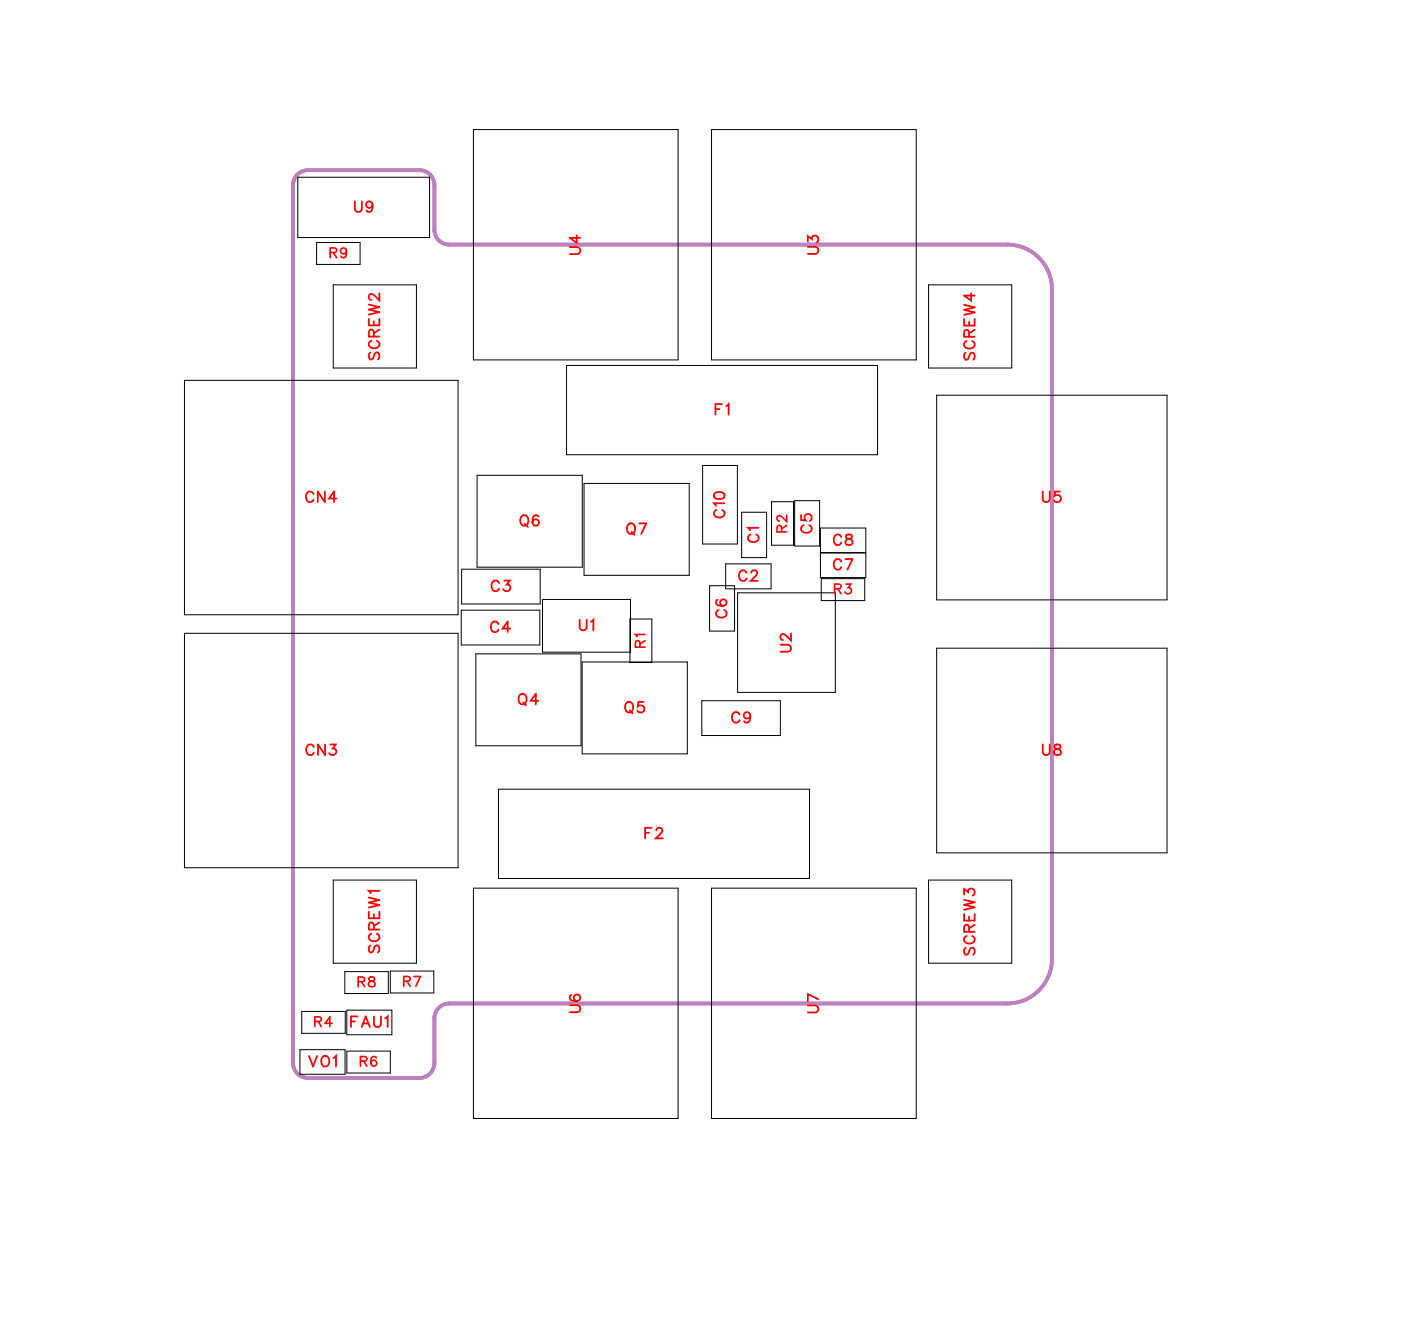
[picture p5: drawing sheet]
<svg xmlns="http://www.w3.org/2000/svg" width="94mm" height="89mm" viewBox="0 0 94 89" stroke-linecap="round" stroke-linejoin="round" font-family="sans-serif">
<path d="M20 11.7l.3-.2 .4-.1h7.5a1 1 0 0 1 1 1v3a1 1 0 0 0 1 1h37.5a3 3 0 0 1 3 3v45a3 3 0 0 1-3 3h-37.5a1 1 0 0 0-1 1v3a1 1 0 0 1-1 1h-7.5a1 1 0 0 1-1-1v-59l.1-.4z" fill="none" stroke="#bf80bf" stroke-width=".25"/>
<g fill="none" stroke="#000" stroke-width=".07">
<path d="M20 11.9h8.9v4.1h-8.9zM21.3 16.3h2.9v1.5h-2.9zM22.4 19.1h5.6v5.6h-5.6zM31.8 8.7h13.8v15.5h-13.8zM47.8 8.7h13.8v15.5h-13.8zM62.4 19.1h5.6v5.6h-5.6zM12.4 25.6h18.4v15.7h-18.4zM31 38.3h5.3v2.3h-5.3zM32.1 31.9h7v6.2h-7zM38.1 24.6h20.9v6h-20.9zM39.2 32.5h7.1v6.2h-7.1zM47.2 31.3h2.3v5.3h-2.3z"/>
<path d="M47.7 39.4h1.7v3h-1.7zM48.8 37.9h3v1.7h-3zM49.6 39.8h6.5v6.7h-6.5zM49.8 34.4h1.7v3.1h-1.7zM51.8 33.7h1.5v2.9h-1.5zM53.4 33.6h1.7v3.1h-1.7zM55.1 35.5h3.1v3.3h-3.1zM55.1 37.1h3.1M55.1 37.2h3.1M55.2 38.9h2.9v1.5h-2.9zM62.9 26.6h15.5v13.7h-15.5zM12.4 42.6h18.4v15.7h-18.4z"/>
<path d="M22.4 59.1h5.6v5.6h-5.6zM31 41h5.3v2.3h-5.3zM31.8 59.7h13.8v15.5h-13.8zM32 43.9h7v6.2h-7zM33.5 53h20.9v6h-20.9zM36.5 40.3h5.9v3.5h-5.9zM39.1 44.5h7.1v6.2h-7.1zM42.3 41.6h1.5v2.9h-1.5zM47.2 47.1h5.2v2.3h-5.2zM47.8 59.7h13.8v15.5h-13.8zM62.4 59.1h5.6v5.6h-5.6zM62.9 43.6h15.5v13.7h-15.5z"/>
<path d="M20.2 70.5h3v1.7h-3zM20.3 68h2.9v1.4h-2.9zM23.2 65.3h2.9v1.5h-2.9zM23.3 67.9h3v1.6h-3zM23.3 70.6h2.9v1.5h-2.9zM26.2 65.3h2.9v1.4h-2.9z"/>
</g>
<g fill="none" stroke="#f00" stroke-width=".12">
<path d="M23.8 13.5v.5l.2 .2 .3-.1v-.6M25 13.8a.22 .22 0 0 1-.3 .2 .22 .22 0 0 1-.1-.4 .22 .22 0 0 1 .4 0v.2a.34 .34 0 0 1-.2 .4l-.2-.1M25.5 19.7v.5l-.3-.4-.3-.1-.1 .2v.1l.2 .2M38.3 16.6h.5l.2 .2-.1 .2-.6 .1M38.8 15.8v.5l-.5-.3h.7M54.3 16.6h.5l.2 .2-.1 .2-.6 .1M54.3 16.2v-.3l.3 .2a.24 .24 0 0 1 .3-.2 .24 .24 0 0 1 0 .4M65.3 19.7v.5l-.5-.3h.7M21.1 33.2a.26 .26 0 0 0-.3-.2 .26 .26 0 0 0-.2 .3v.2a.26 .26 0 0 0 .2 .2 .26 .26 0 0 0 .3-.1M21.8 33v.7l-.4-.7v.7M22.6 33.5h-.5l.3-.5v.7M24.8 21.4v.5h.7v-.5"/>
<path d="M24.8 20.5l.7 .1-.7 .2 .7 .2-.7 .1M24.9 23.7l-.1 .2 .1 .3 .2-.1 .2-.4h.1l.1 .2-.1 .3M25 22.9a.26 .26 0 0 0-.2 .3 .26 .26 0 0 0 .3 .2h.1a.26 .26 0 0 0 .3-.2 .26 .26 0 0 0-.2-.3M25.1 22.6v-.4h-.2l-.1 .4h.7M25.1 21.6v.3M25.5 22.1l-.4 .3M33.5 39.2a.26 .26 0 0 0-.3-.2 .26 .26 0 0 0-.2 .3v.2a.26 .26 0 0 0 .2 .2 .26 .26 0 0 0 .3-.1M33.9 39h.4l-.2 .3a.24 .24 0 0 1 .1 .4 .24 .24 0 0 1-.4-.1M35 34.7h.1a.33 .33 0 0 1 .4 .3 .33 .33 0 0 1-.4 .3l-.1-.2zM35.3 35.2l.2 .2M36.2 34.7a.35 .35 0 0 0-.5 .2 .35 .35 0 0 0 .3 .4 .22 .22 0 0 0 .2-.2 .22 .22 0 0 0-.2-.2 .22 .22 0 0 0-.2 .2M42.2 35.3l.1-.1a.33 .33 0 0 1 .4 .3 .33 .33 0 0 1-.4 .3l-.2-.2z"/>
<path d="M42.4 35.7l.2 .2M43 35.2h.4l-.3 .7M48 33.2l.3-.1a.3 .3 0 0 1 .4 .2 .38 .38 0 0 1-.4 .2 .38 .38 0 0 1-.3-.2zM48.1 27.5h.2M48.1 34.3a.26 .26 0 0 0-.1 .3 .26 .26 0 0 0 .2 .2h.2a.26 .26 0 0 0 .3-.2 .26 .26 0 0 0-.2-.3M48.5 27.2h-.4v.7M48.7 33.8h-.7l.1 .2M48.8 27.3l.2-.1v.7M50.2 38.5a.26 .26 0 0 0-.3-.2 .26 .26 0 0 0-.2 .3v.2a.26 .26 0 0 0 .2 .2 .26 .26 0 0 0 .3-.1M50.4 35.9a.26 .26 0 0 0-.1 .3 .26 .26 0 0 0 .2 .2h.2a.26 .26 0 0 0 .3-.2 .26 .26 0 0 0-.2-.3M50.5 38.5l.1-.2h.1l.2 .2-.1 .2-.4 .3h.5M51 35.5h-.7l.1 .1"/>
<path d="M53.8 34.6v.3l.3 .1a.25 .25 0 0 1 0-.4 .25 .25 0 0 1 .4 0 .25 .25 0 0 1-.1 .4M54 35.3a.26 .26 0 0 0-.2 .3 .26 .26 0 0 0 .3 .2h.2a.26 .26 0 0 0 .2-.2 .26 .26 0 0 0-.1-.3M56.5 37.7a.26 .26 0 0 0-.3-.1 .26 .26 0 0 0-.2 .2v.2a.26 .26 0 0 0 .2 .3 .26 .26 0 0 0 .3-.2M56.5 36.1a.26 .26 0 0 0-.3-.2 .26 .26 0 0 0-.2 .3v.2a.26 .26 0 0 0 .2 .2 .26 .26 0 0 0 .3-.1M56.8 37.6h.5l-.4 .7M56.9 36v.2l.3 .1 .1 .1a.24 .24 0 0 1-.3 .2 .24 .24 0 0 1-.2-.2l.4-.3v-.1zM64.8 21.4v.5h.7v-.5M64.8 20.5l.7 .2-.7 .1 .7 .2-.7 .2M64.9 23.7l-.1 .2 .1 .3 .2-.1 .2-.4h.1l.1 .2-.1 .3M65 22.9a.26 .26 0 0 0-.2 .3 .26 .26 0 0 0 .3 .2h.1a.26 .26 0 0 0 .3-.2 .26 .26 0 0 0-.2-.3M65.1 22.6v-.4h-.2l-.1 .4h.7M65.1 21.6v.3"/>
<path d="M65.5 22.2l-.4 .2M70.1 33v.5l.2 .2 .2-.1v-.6M71.2 33h-.3v.3a.25 .25 0 0 1 .3 0 .25 .25 0 0 1 0 .4 .25 .25 0 0 1-.4-.1M21.1 50.2a.26 .26 0 0 0-.3-.2 .26 .26 0 0 0-.2 .3v.2a.26 .26 0 0 0 .2 .2 .26 .26 0 0 0 .3-.1M21.8 50v.7l-.4-.7v.7M22.2 50h.4l-.2 .3a.24 .24 0 0 1 .1 .4 .24 .24 0 0 1-.4-.1M25.5 59.9h-.7l.1 .1M33.5 41.9a.26 .26 0 0 0-.3-.1 .26 .26 0 0 0-.2 .2v.2a.26 .26 0 0 0 .2 .3 .26 .26 0 0 0 .3-.2M34.3 42.2h-.5l.3-.4v.7M34.9 46.7h.1a.33 .33 0 0 1 .4 .3 .33 .33 0 0 1-.4 .3l-.2-.2zM35.1 47.2l.3 .2M36.2 47.1h-.5l.3-.5v.7"/>
<path d="M38.9 41.7v.5l.2 .2 .3-.1v-.6M39.7 41.8l.2-.1v.7M42.1 47.3v-.1a.33 .33 0 0 1 .5 .3 .33 .33 0 0 1-.5 .3l-.1-.2zM42.3 47.7l.2 .2M43.2 47.2h-.3v.3a.25 .25 0 0 1 .3 0 .25 .25 0 0 1 0 .3 .25 .25 0 0 1-.4-.1M43.3 56h.3M43.8 55.6h-.5v.7M44.1 55.8l.1-.2h.2l.1 .2-.1 .2-.3 .3h.4M48.2 40.3h-.1a.35 .35 0 0 0 .3 .5 .35 .35 0 0 0 .4-.3 .22 .22 0 0 0-.2-.2 .22 .22 0 0 0-.2 .2 .22 .22 0 0 0 .2 .2M48.3 41a.26 .26 0 0 0-.2 .3 .26 .26 0 0 0 .3 .2h.2a.26 .26 0 0 0 .2-.2 .26 .26 0 0 0-.1-.3M49.7 48a.26 .26 0 0 0-.3-.1 .26 .26 0 0 0-.2 .2v.2a.26 .26 0 0 0 .2 .3 .26 .26 0 0 0 .3-.2M50.4 48.1a.22 .22 0 0 1-.3 .2 .22 .22 0 0 1-.1-.4 .22 .22 0 0 1 .4 .1v.1a.34 .34 0 0 1-.3 .5l-.1-.1"/>
<path d="M52.4 43.3h.5l.2 .2v.3h-.7M53.1 42.6v.4l-.3-.3-.2-.1-.2 .1v.2l.2 .1M70.1 50v.5l.2 .2 .2-.1v-.6M70.9 50.1v.2l.3 .1 .1 .1a.24 .24 0 0 1-.2 .3 .24 .24 0 0 1-.3-.3l.5-.3-.1-.1zM20.8 71l.2 .7 .3-.7M21.7 71.1v-.1a.33 .33 0 0 1 .4 .3 .33 .33 0 0 1-.4 .3l-.1-.2zM22.4 71.1l.2-.1v.7M23.6 68.6h.3M24 68.3h-.4v.7M24.3 69l.3-.7 .2 .7M24.4 68.8h.3M24.8 61.3v.4h.7v-.4"/>
<path d="M24.8 60.3l.7 .2-.7 .2 .7 .1-.7 .2M24.9 63.5l-.1 .2 .1 .3 .2-.1 .2-.4h.1l.1 .2-.1 .3M25 62.7a.26 .26 0 0 0-.2 .3 .26 .26 0 0 0 .3 .3h.1a.26 .26 0 0 0 .3-.3 .26 .26 0 0 0-.2-.3M25.1 62.5v-.4l-.2-.1-.1 .5h.7M25.1 61.4v.3M25.1 68.3v.5l.2 .2 .3-.1v-.6M25.5 62l-.4 .2M25.9 68.4l.1-.1v.7M38.3 67.6h.5l.2 .2-.1 .2h-.6M38.4 66.9h-.1a.35 .35 0 0 0 .3 .4 .35 .35 0 0 0 .4-.2 .22 .22 0 0 0-.2-.3 .22 .22 0 0 0-.2 .2 .22 .22 0 0 0 .2 .3M54.3 67.6h.5l.2 .2-.1 .2h-.6M55 67.2l-.7-.4v.5"/>
<path d="M64.8 60.1v-.4l.3 .2a.24 .24 0 0 1 .3-.1 .24 .24 0 0 1 0 .4M64.8 61.4v.5h.7v-.5M64.8 60.5l.7 .1-.7 .2 .7 .2-.7 .1M64.9 63.7l-.1 .2 .1 .3 .2-.1 .1-.4h.2l.1 .2-.1 .3M65 62.9a.26 .26 0 0 0-.2 .3 .26 .26 0 0 0 .3 .2h.1a.26 .26 0 0 0 .3-.2 .26 .26 0 0 0-.2-.3M65.1 62.6v-.4h-.2l-.1 .4h.7M65.1 61.6v.3M65.5 62.1l-.4 .3"/>
</g>
<g fill="none" stroke="#f00" stroke-width=".11">
<path d="M22.2 17l.4-.1v-.2h-.4v.6M22.4 17l.2 .3M23.3 16.9a.2 .2 0 0 1-.3 .1 .2 .2 0 0 1-.1-.3 .21 .21 0 0 1 .4 .1v.1a.31 .31 0 0 1-.3 .4l-.1-.1M52.5 35.7v-.3l-.2-.1-.1 .4h.7M52.9 34.6v.5l-.6-.5-.1 .3 .2 .1M52.9 35.3l-.4 .2M56.1 39.6l.4-.1v-.2h-.4v.6M56.3 39.6l.2 .3M56.8 39.3h.4l-.2 .2a.22 .22 0 0 1 .2 .4 .22 .22 0 0 1-.4-.1M43 43.5v-.4h-.2l-.1 .4h.6M43.3 42.6h-.6l.1 .2M43.3 43.1l-.3 .2"/>
<path d="M21.2 68.6h.3l.1-.2-.4-.1v.7M21.4 68.6l.2 .4M22.3 68.8h-.5l.4-.5v.7M24.1 66l.3-.1 .1-.2h-.4v.6M24.2 71.3h.4v-.2l-.4-.1v.7M24.3 66l.2 .3M24.4 71.3l.3 .4M24.8 65.7v.2l.4 .2a.22 .22 0 0 1-.2 .2 .22 .22 0 0 1-.2-.2l.4-.3-.1-.1zM25.3 71.1v-.1a.32 .32 0 0 0-.4 .3 .32 .32 0 0 0 .2 .4 .2 .2 0 0 0 .2-.2 .2 .2 0 0 0-.2-.2 .2 .2 0 0 0-.2 .1M27.1 65.9h.4v-.2l-.4-.1v.7M27.3 65.9l.3 .4M27.8 65.6h.5l-.4 .7"/>
</g>
<g font-size="1.2" fill="#fff">
<text x="23.8" y="14.5">U9</text>
<text x="39.3" y="17.1" transform="rotate(-90 39.3 17.1)">U4</text>
<text x="55.3" y="17.1" transform="rotate(-90 55.3 17.1)">U3</text>
<text x="25.8" y="24.2" transform="rotate(-90 25.8 24.2)">SCREW2</text>
<text x="48" y="28.2">F1</text>
<text x="65.8" y="24.2" transform="rotate(-90 65.8 24.2)">SCREW4</text>
<text x="20.5" y="34">CN4</text>
<text x="34.9" y="35.6">Q6</text>
<text x="49" y="34.8" transform="rotate(-90 49 34.8)">C10</text>
<text x="54.8" y="35.9" transform="rotate(-90 54.8 35.9)">C5</text>
<text x="70" y="34">U5</text>
<text x="33" y="40">C3</text>
<text x="42.1" y="36.2">Q7</text>
<text x="49.1" y="41.6" transform="rotate(-90 49.1 41.6)">C6</text>
<text x="49.6" y="39.3">C2</text>
<text x="51.3" y="36.5" transform="rotate(-90 51.3 36.5)">C1</text>
<text x="56" y="38.6">C7</text>
<text x="56" y="36.9">C8</text>
<text x="32.9" y="42.8">C4</text>
<text x="34.8" y="47.6">Q4</text>
<text x="38.9" y="42.7">U1</text>
<text x="53.4" y="43.9" transform="rotate(-90 53.4 43.9)">U2</text>
<text x="20.5" y="51">CN3</text>
<text x="41.9" y="48.2">Q5</text>
<text x="49.1" y="48.9">C9</text>
<text x="70" y="51">U8</text>
<text x="43.3" y="56.6">F2</text>
<text x="25.8" y="64.1" transform="rotate(-90 25.8 64.1)">SCREW1</text>
<text x="65.8" y="64.2" transform="rotate(-90 65.8 64.2)">SCREW3</text>
<text x="20.7" y="72">VO1</text>
<text x="23.5" y="69.3">FAU1</text>
<text x="39.3" y="68.1" transform="rotate(-90 39.3 68.1)">U6</text>
<text x="55.3" y="68.1" transform="rotate(-90 55.3 68.1)">U7</text>
</g>
<g font-size="1.1" fill="#fff">
<text x="22.1" y="17.6">R9</text>
<text x="53.1" y="35.8" transform="rotate(-90 53.1 35.8)">R2</text>
<text x="56" y="40.2">R3</text>
<text x="43.6" y="43.5" transform="rotate(-90 43.6 43.5)">R1</text>
<text x="21.1" y="69.3">R4</text>
<text x="24" y="66.6">R8</text>
<text x="24.2" y="71.9">R6</text>
<text x="27.1" y="66.5">R7</text>
</g>
</svg>
